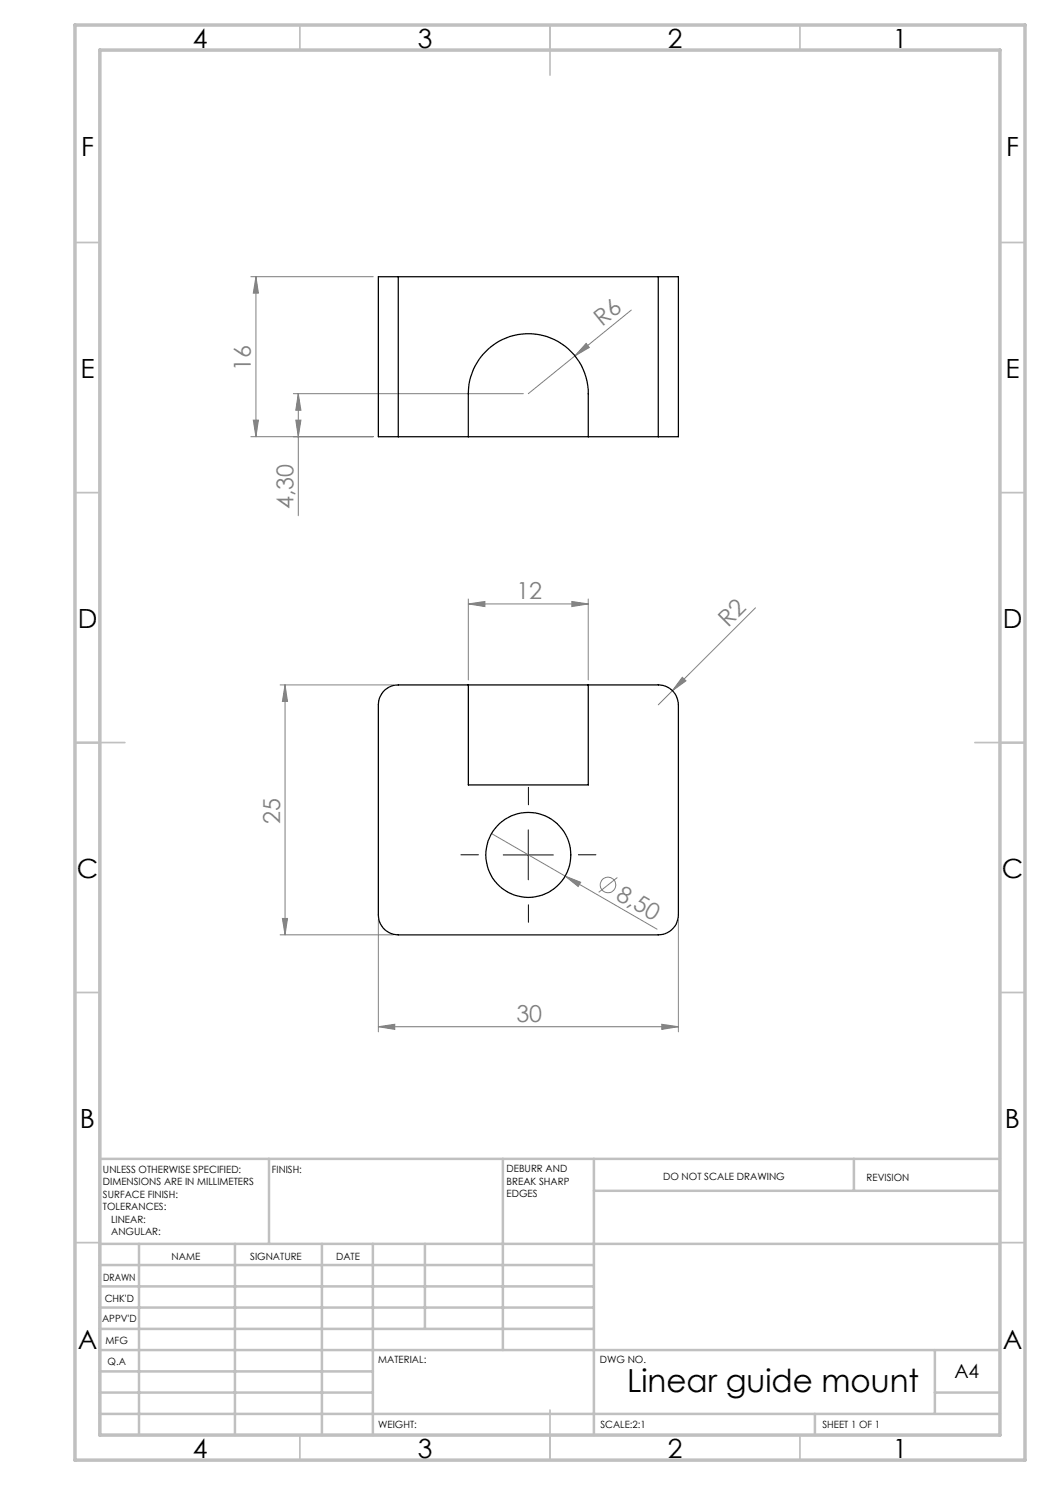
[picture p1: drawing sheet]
<svg xmlns="http://www.w3.org/2000/svg" width="210mm" height="297mm" viewBox="0 0 210 297" stroke-linecap="round" stroke-linejoin="round" font-family="sans-serif">
<g fill="none" stroke="#c0c0c0" stroke-width=".35">
<path d="M60 5v5M110 5v10M160 5v5M15 48.5h5M200 48.5h5M15 98.5h5M200 98.5h5M15 148.5h10M195 148.5h10M15 198.5h5M200 198.5h5M15 248.5h5"/>
<path d="M200 248.5h5M60 287v5M110 282v10M160 287v5"/>
</g>
<g fill="none" stroke="#c0c0c0" stroke-width=".5">
<path d="M53.8 231.8v17M100.6 231.8v38.2M118.8 231.8v55.2M118.8 238.2h81.2M170.8 231.8v6.4M200 231.8h-180v55.2M20 248.8h180M20 257.3h98.8M20 253h98.8M27.8 248.8v38.2M47 248.8v38.2M64.4 248.8v38.2"/>
<path d="M74.6 248.8v38.2M85 248.8v17M20 265.8h98.8M20 261.5h98.8M20 278.5h54.6M20 274.3h54.6M20 270h180M187 278.5h13M187 270v12.8M20 282.8h180M163 282.8v4.2"/>
</g>
<path d="M15 5h190v287h-190zM20 10h180v277h-180z" fill="none" stroke="#c0c0c0" stroke-width=".7"/>
<g fill="none" stroke="#808080" stroke-width=".2">
<path d="M50.2 55.3h24.4M51.2 55.3v32M51.2 55.3l.5 3.3h-1zM58.7 78.7h46M59.7 78.7v24.4M59.7 78.7l.5 3.4h-1zM117.2 68.7l.7 .8-2.9 1.7zM126.3 62l-20.6 16.7M50.2 87.3h24.4M50.7 84h1l-.5 3.3zM59.2 84h1l-.5 3.3zM93.7 119.8v16.2"/>
<path d="M117.7 119.8v16.2M56 137h22.7M57 137v50M57 137l.5 3.3h-1zM93.7 120.8l3.3-.5v1zM93.7 120.8h24M114.4 120.3l3.3 .5-3.3 .5zM134.5 138.1l-2.8 2.9M136.5 135.5l.7 .7-2.7 1.9zM151.1 121.6l-16.6 16.5M98.3 166.7l33.1 19.1M113 175.2l3.1 1.3-.5 .8z"/>
<path d="M123.5 175.5l-3.8 3M56 187h22.7M56.5 183.7h1l-.5 3.3zM75.7 184v22.4M135.7 184v22.4M75.7 205.3l3.3-.4v1zM75.7 205.3h60M132.4 204.9l3.3 .4-3.3 .6z"/>
<circle cx="121.6" cy="177" r="1.56"/>
</g>
<path d="M95.7 171h-3.5M105.7 161v-3.5M115.7 171h3.5M105.7 181v3.5" fill="none" stroke="#000" stroke-width=".2" stroke-dasharray="15.2 1.3 1.3 1.3"/>
<path d="M100.6 171h10.1M105.7 166v10" fill="none" stroke="#000" stroke-width=".2"/>
<g fill="#808080">
<path d="M117.2 68.7l.7 .8-2.9 1.7z"/>
<path d="M136.5 135.5l.7 .7-2.7 1.9z"/>
<path d="M113 175.2l3.1 1.3-.5 .8z"/>
<path d="M93.7 120.8l3.3-.5v1zM114.4 120.3l3.3 .5-3.3 .5zM75.7 205.3l3.3-.4v1zM132.4 204.9l3.3 .4-3.3 .6z"/>
<path d="M57 137l.5 3.3h-1zM56.5 183.7h1l-.5 3.3zM51.2 55.3l.5 3.3h-1zM50.7 84h1l-.5 3.3zM59.7 78.7l.5 3.4h-1zM59.2 84h1l-.5 3.3z"/>
</g>
<g fill="none" stroke="#000" stroke-width=".25">
<path d="M79.7 55.3h-4v32h4M79.7 55.3v32M79.7 55.3h52M131.7 55.3h4v32h-4M131.7 55.3v32M79.7 87.3h52M93.7 87.3v-8.6a12 12 0 0 1 12-12 12 12 0 0 1 12 12v8.6M93.7 137h-14a4 4 0 0 0-4 4v42a4 4 0 0 0 4 4h52a4 4 0 0 0 4-4v-42a4 4 0 0 0-4-4h-14M93.7 137h24M93.7 137v20h24v-20"/>
<circle cx="105.7" cy="171" r="8.5"/>
</g>
<text font-size="6.3" x="125.4" y="278.4">Linear guide mount</text>
<g font-size="5.3">
<text x="38.5" y="9.5">4</text>
<text x="83.5" y="9.5">3</text>
<text x="133.6" y="9.5">2</text>
<text x="178.6" y="9.5">1</text>
<text x="16.2" y="31.3">F</text>
<text x="201.2" y="31.3">F</text>
<text x="16.1" y="75.5">E</text>
<text x="201.1" y="75.5">E</text>
<text x="15.5" y="125.5">D</text>
<text x="200.5" y="125.5">D</text>
<text x="15.4" y="175.5">C</text>
<text x="200.4" y="175.5">C</text>
<text x="16" y="225.5">B</text>
<text x="201" y="225.5">B</text>
<text x="15.5" y="269.8">A</text>
<text x="200.5" y="269.8">A</text>
<text x="38.5" y="291.5">4</text>
<text x="83.5" y="291.5">3</text>
<text x="133.6" y="291.5">2</text>
<text x="178.6" y="291.5">1</text>
</g>
<g font-size="4.7" fill="#808080">
<text x="120.4" y="65.5" transform="rotate(-39 120.4 65.5)">R6</text>
<text x="50.2" y="74.1" transform="rotate(-90 50.2 74.1)">16</text>
<text x="58.7" y="101.8" transform="rotate(-90 58.7 101.8)">4,30</text>
<text x="103.3" y="119.8">12</text>
<text x="145.7" y="125.6" transform="rotate(-45 145.7 125.6)">R2</text>
<text x="56" y="164.9" transform="rotate(-90 56 164.9)">25</text>
<text x="123" y="179.7" transform="rotate(30 123 179.7)">8,50</text>
<text x="103.3" y="204.3">30</text>
</g>
<text font-size="3.9" x="190.9" y="275.5">A4</text>
<g font-size="2">
<text x="20.6" y="234.6">UNLESS OTHERWISE SPECIFIED:</text>
<text x="20.6" y="237.1">DIMENSIONS ARE IN MILLIMETERS</text>
<text x="20.6" y="239.6">SURFACE FINISH:</text>
<text x="54.4" y="234.6">FINISH:</text>
<text x="101.3" y="234.5">DEBURR AND</text>
<text x="101.3" y="237">BREAK SHARP</text>
<text x="101.3" y="239.5">EDGES</text>
<text x="132.6" y="236">DO NOT SCALE DRAWING</text>
<text x="173.3" y="236.2">REVISION</text>
<text x="20.6" y="242.1">TOLERANCES:</text>
<text x="22.2" y="244.6">LINEAR:</text>
<text x="22.2" y="247.1">ANGULAR:</text>
<text x="34.3" y="252">NAME</text>
<text x="50" y="251.9">SIGNATURE</text>
<text x="67.2" y="251.9">DATE</text>
<text x="20.6" y="256.1">DRAWN</text>
<text x="20.9" y="260.3">CHK'D</text>
<text x="20.4" y="264.4">APPV'D</text>
<text x="21.1" y="268.8">MFG</text>
<text x="21.5" y="273">Q.A</text>
<text x="75.6" y="272.5">MATERIAL:</text>
<text x="120" y="272.5">DWG NO.</text>
<text x="75.6" y="285.5">WEIGHT:</text>
<text x="120.1" y="285.6">SCALE:2:1</text>
<text x="164.5" y="285.6">SHEET 1 OF 1</text>
</g>
</svg>
